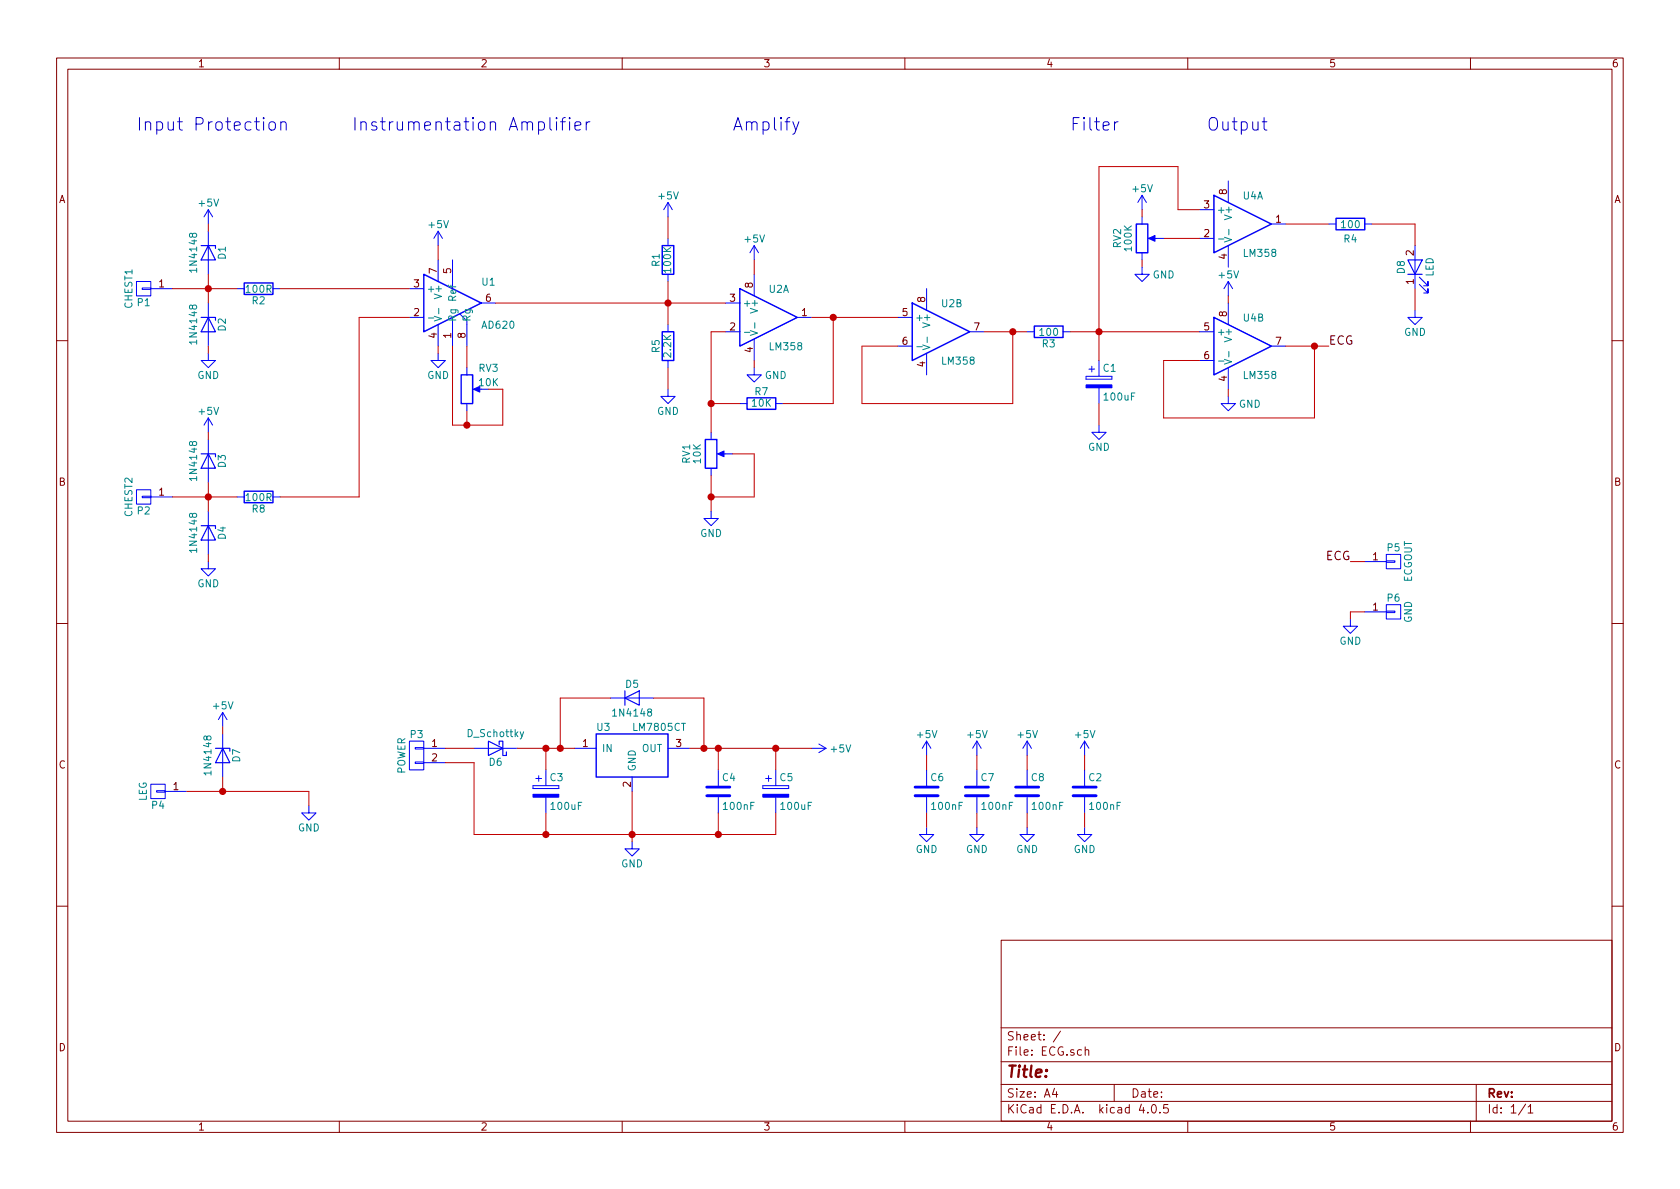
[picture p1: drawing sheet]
EESchema Schematic File Version 2
LIBS:ECG-rescue
LIBS:power
LIBS:device
LIBS:transistors
LIBS:conn
LIBS:linear
LIBS:regul
LIBS:74xx
LIBS:cmos4000
LIBS:adc-dac
LIBS:memory
LIBS:xilinx
LIBS:microcontrollers
LIBS:dsp
LIBS:microchip
LIBS:analog_switches
LIBS:motorola
LIBS:texas
LIBS:intel
LIBS:audio
LIBS:interface
LIBS:digital-audio
LIBS:philips
LIBS:display
LIBS:cypress
LIBS:siliconi
LIBS:opto
LIBS:atmel
LIBS:contrib
LIBS:valves
LIBS:ECG-cache
EELAYER 25 0
EELAYER END
$Descr A4 11693 8268
encoding utf-8
Sheet 1 1
Title ""
Date ""
Rev ""
Comp ""
Comment1 ""
Comment2 ""
Comment3 ""
Comment4 ""
$EndDescr
$Comp
L LM7805CT U3
U 1 1
P 4400 5250
F 0 "U3" H 4200 5450 50  0000 C CNN
F 1 "LM7805CT" H 4400 5450 50  0000 L CNN
F 2 "TO_SOT_Packages_THT:TO-220_Vertical" H 4400 5350 50  0001 C CIN
F 3 "" H 4400 5250 50  0000 C CNN
	1    4400 5250
	1    0    0    -1  
$EndComp
$Comp
L GND #PWR01
U 1 1
P 4400 5850
F 0 "#PWR01" H 4400 5600 50  0001 C CNN
F 1 "GND" H 4400 5700 50  0000 C CNN
F 2 "" H 4400 5850 50  0000 C CNN
F 3 "" H 4400 5850 50  0000 C CNN
	1    4400 5850
	1    0    0    -1  
$EndComp
$Comp
L C C4
U 1 1
P 5000 5500
F 0 "C4" H 5025 5600 50  0000 L CNN
F 1 "100nF" H 5025 5400 50  0000 L CNN
F 2 "Capacitors_THT:C_Disc_D4.3mm_W1.9mm_P5.00mm" H 5038 5350 50  0001 C CNN
F 3 "" H 5000 5500 50  0000 C CNN
	1    5000 5500
	1    0    0    -1  
$EndComp
$Comp
L CP C3
U 1 1
P 3800 5500
F 0 "C3" H 3825 5600 50  0000 L CNN
F 1 "100uF" H 3825 5400 50  0000 L CNN
F 2 "Capacitors_THT:CP_Radial_D6.3mm_P2.50mm" H 3838 5350 50  0001 C CNN
F 3 "" H 3800 5500 50  0000 C CNN
	1    3800 5500
	1    0    0    -1  
$EndComp
$Comp
L CP C5
U 1 1
P 5400 5500
F 0 "C5" H 5425 5600 50  0000 L CNN
F 1 "100uF" H 5425 5400 50  0000 L CNN
F 2 "Capacitors_THT:CP_Radial_D6.3mm_P2.50mm" H 5438 5350 50  0001 C CNN
F 3 "" H 5400 5500 50  0000 C CNN
	1    5400 5500
	1    0    0    -1  
$EndComp
$Comp
L D D5
U 1 1
P 4400 4850
F 0 "D5" H 4400 4950 50  0000 C CNN
F 1 "1N4148" H 4400 4750 50  0000 C CNN
F 2 "Diodes_THT:D_5W_P5.08mm_Vertical_KathodeUp" H 4400 4850 50  0001 C CNN
F 3 "" H 4400 4850 50  0000 C CNN
	1    4400 4850
	1    0    0    -1  
$EndComp
$Comp
L D_Schottky D6
U 1 1
P 3450 5200
F 0 "D6" H 3450 5300 50  0000 C CNN
F 1 "D_Schottky" H 3450 5100 50  0000 C CNN
F 2 "Diodes_THT:D_5W_P5.08mm_Vertical_KathodeUp" H 3450 5200 50  0001 C CNN
F 3 "" H 3450 5200 50  0000 C CNN
	1    3450 5200
	-1   0    0    1   
$EndComp
$Comp
L CONN_01X02 P3
U 1 1
P 2900 5250
F 0 "P3" H 2900 5400 50  0000 C CNN
F 1 "POWER" V 3000 5250 50  0000 C CNN
F 2 "Socket_Strips:Socket_Strip_Straight_1x02_Pitch2.54mm" H 2900 5250 50  0001 C CNN
F 3 "" H 2900 5250 50  0000 C CNN
	1    2900 5250
	-1   0    0    -1  
$EndComp
$Comp
L +5V #PWR02
U 1 1
P 5650 5200
F 0 "#PWR02" H 5650 5050 50  0001 C CNN
F 1 "+5V" V 5650 5400 50  0000 C CNN
F 2 "" H 5650 5200 50  0000 C CNN
F 3 "" H 5650 5200 50  0000 C CNN
	1    5650 5200
	0    1    1    0   
$EndComp
$Comp
L C C6
U 1 1
P 6450 5500
F 0 "C6" H 6475 5600 50  0000 L CNN
F 1 "100nF" H 6475 5400 50  0000 L CNN
F 2 "Capacitors_THT:C_Disc_D4.3mm_W1.9mm_P5.00mm" H 6488 5350 50  0001 C CNN
F 3 "" H 6450 5500 50  0000 C CNN
	1    6450 5500
	1    0    0    -1  
$EndComp
$Comp
L C C7
U 1 1
P 6800 5500
F 0 "C7" H 6825 5600 50  0000 L CNN
F 1 "100nF" H 6825 5400 50  0000 L CNN
F 2 "Capacitors_THT:C_Disc_D4.3mm_W1.9mm_P5.00mm" H 6838 5350 50  0001 C CNN
F 3 "" H 6800 5500 50  0000 C CNN
	1    6800 5500
	1    0    0    -1  
$EndComp
$Comp
L GND #PWR03
U 1 1
P 6450 5750
F 0 "#PWR03" H 6450 5500 50  0001 C CNN
F 1 "GND" H 6450 5600 50  0000 C CNN
F 2 "" H 6450 5750 50  0000 C CNN
F 3 "" H 6450 5750 50  0000 C CNN
	1    6450 5750
	1    0    0    -1  
$EndComp
$Comp
L GND #PWR04
U 1 1
P 6800 5750
F 0 "#PWR04" H 6800 5500 50  0001 C CNN
F 1 "GND" H 6800 5600 50  0000 C CNN
F 2 "" H 6800 5750 50  0000 C CNN
F 3 "" H 6800 5750 50  0000 C CNN
	1    6800 5750
	1    0    0    -1  
$EndComp
$Comp
L +5V #PWR05
U 1 1
P 6450 5250
F 0 "#PWR05" H 6450 5100 50  0001 C CNN
F 1 "+5V" H 6450 5400 50  0000 C CNN
F 2 "" H 6450 5250 50  0000 C CNN
F 3 "" H 6450 5250 50  0000 C CNN
	1    6450 5250
	1    0    0    -1  
$EndComp
$Comp
L +5V #PWR06
U 1 1
P 6800 5250
F 0 "#PWR06" H 6800 5100 50  0001 C CNN
F 1 "+5V" H 6800 5400 50  0000 C CNN
F 2 "" H 6800 5250 50  0000 C CNN
F 3 "" H 6800 5250 50  0000 C CNN
	1    6800 5250
	1    0    0    -1  
$EndComp
$Comp
L AD620-RESCUE-ECG U1
U 1 1
P 3150 2100
F 0 "U1" H 3350 2250 50  0000 L CNN
F 1 "AD620" H 3350 1950 50  0000 L CNN
F 2 "Housings_DIP:DIP-8_W7.62mm_LongPads" H 3150 2100 50  0001 C CNN
F 3 "" H 3150 2100 50  0000 C CNN
	1    3150 2100
	1    0    0    -1  
$EndComp
$Comp
L CONN_01X01 P1
U 1 1
P 1000 2000
F 0 "P1" H 1000 2100 50  0000 C CNN
F 1 "CHEST1" V 1100 2000 50  0000 C CNN
F 2 "Wire_Pads:SolderWirePad_single_1mmDrill" H 1000 2000 50  0001 C CNN
F 3 "" H 1000 2000 50  0000 C CNN
	1    1000 2000
	-1   0    0    1   
$EndComp
$Comp
L D_Zener D2
U 1 1
P 1450 2250
F 0 "D2" H 1450 2350 50  0000 C CNN
F 1 "1N4148" H 1450 2150 50  0000 C CNN
F 2 "Diodes_THT:D_5W_P5.08mm_Vertical_KathodeUp" H 1450 2250 50  0001 C CNN
F 3 "" H 1450 2250 50  0000 C CNN
	1    1450 2250
	0    1    1    0   
$EndComp
$Comp
L D_Zener D1
U 1 1
P 1450 1750
F 0 "D1" H 1450 1850 50  0000 C CNN
F 1 "1N4148" H 1450 1650 50  0000 C CNN
F 2 "Diodes_THT:D_5W_P5.08mm_Vertical_KathodeUp" H 1450 1750 50  0001 C CNN
F 3 "" H 1450 1750 50  0000 C CNN
	1    1450 1750
	0    1    1    0   
$EndComp
$Comp
L GND #PWR07
U 1 1
P 1450 2450
F 0 "#PWR07" H 1450 2200 50  0001 C CNN
F 1 "GND" H 1450 2300 50  0000 C CNN
F 2 "" H 1450 2450 50  0000 C CNN
F 3 "" H 1450 2450 50  0000 C CNN
	1    1450 2450
	1    0    0    -1  
$EndComp
$Comp
L +5V #PWR08
U 1 1
P 1450 1550
F 0 "#PWR08" H 1450 1400 50  0001 C CNN
F 1 "+5V" H 1450 1700 50  0000 C CNN
F 2 "" H 1450 1550 50  0000 C CNN
F 3 "" H 1450 1550 50  0000 C CNN
	1    1450 1550
	1    0    0    -1  
$EndComp
$Comp
L R R2
U 1 1
P 1800 2000
F 0 "R2" V 1880 2000 50  0000 C CNN
F 1 "100R" V 1800 2000 50  0000 C CNN
F 2 "Discret:R3-LARGE_PADS" V 1730 2000 50  0001 C CNN
F 3 "" H 1800 2000 50  0000 C CNN
	1    1800 2000
	0    1    1    0   
$EndComp
$Comp
L CONN_01X01 P2
U 1 1
P 1000 3450
F 0 "P2" H 1000 3550 50  0000 C CNN
F 1 "CHEST2" V 1100 3450 50  0000 C CNN
F 2 "Wire_Pads:SolderWirePad_single_1mmDrill" H 1000 3450 50  0001 C CNN
F 3 "" H 1000 3450 50  0000 C CNN
	1    1000 3450
	-1   0    0    1   
$EndComp
$Comp
L D_Zener D4
U 1 1
P 1450 3700
F 0 "D4" H 1450 3800 50  0000 C CNN
F 1 "1N4148" H 1450 3600 50  0000 C CNN
F 2 "Diodes_THT:D_5W_P5.08mm_Vertical_KathodeUp" H 1450 3700 50  0001 C CNN
F 3 "" H 1450 3700 50  0000 C CNN
	1    1450 3700
	0    1    1    0   
$EndComp
$Comp
L D_Zener D3
U 1 1
P 1450 3200
F 0 "D3" H 1450 3300 50  0000 C CNN
F 1 "1N4148" H 1450 3100 50  0000 C CNN
F 2 "Diodes_THT:D_5W_P5.08mm_Vertical_KathodeUp" H 1450 3200 50  0001 C CNN
F 3 "" H 1450 3200 50  0000 C CNN
	1    1450 3200
	0    1    1    0   
$EndComp
$Comp
L GND #PWR09
U 1 1
P 1450 3900
F 0 "#PWR09" H 1450 3650 50  0001 C CNN
F 1 "GND" H 1450 3750 50  0000 C CNN
F 2 "" H 1450 3900 50  0000 C CNN
F 3 "" H 1450 3900 50  0000 C CNN
	1    1450 3900
	1    0    0    -1  
$EndComp
$Comp
L +5V #PWR010
U 1 1
P 1450 3000
F 0 "#PWR010" H 1450 2850 50  0001 C CNN
F 1 "+5V" H 1450 3150 50  0000 C CNN
F 2 "" H 1450 3000 50  0000 C CNN
F 3 "" H 1450 3000 50  0000 C CNN
	1    1450 3000
	1    0    0    -1  
$EndComp
$Comp
L R R8
U 1 1
P 1800 3450
F 0 "R8" V 1880 3450 50  0000 C CNN
F 1 "100R" V 1800 3450 50  0000 C CNN
F 2 "Discret:R3-LARGE_PADS" V 1730 3450 50  0001 C CNN
F 3 "" H 1800 3450 50  0000 C CNN
	1    1800 3450
	0    1    1    0   
$EndComp
$Comp
L GND #PWR011
U 1 1
P 3050 2450
F 0 "#PWR011" H 3050 2200 50  0001 C CNN
F 1 "GND" H 3050 2300 50  0000 C CNN
F 2 "" H 3050 2450 50  0000 C CNN
F 3 "" H 3050 2450 50  0000 C CNN
	1    3050 2450
	1    0    0    -1  
$EndComp
$Comp
L +5V #PWR012
U 1 1
P 3050 1700
F 0 "#PWR012" H 3050 1550 50  0001 C CNN
F 1 "+5V" H 3050 1850 50  0000 C CNN
F 2 "" H 3050 1700 50  0000 C CNN
F 3 "" H 3050 1700 50  0000 C CNN
	1    3050 1700
	1    0    0    -1  
$EndComp
$Comp
L LM358 U2
U 1 1
P 5350 2200
F 0 "U2" H 5350 2400 50  0000 L CNN
F 1 "LM358" H 5350 2000 50  0000 L CNN
F 2 "Housings_DIP:DIP-8_W7.62mm_LongPads" H 5350 2200 50  0001 C CNN
F 3 "" H 5350 2200 50  0000 C CNN
	1    5350 2200
	1    0    0    -1  
$EndComp
$Comp
L LM358 U2
U 2 1
P 6550 2300
F 0 "U2" H 6550 2500 50  0000 L CNN
F 1 "LM358" H 6550 2100 50  0000 L CNN
F 2 "Housings_DIP:DIP-8_W7.62mm_LongPads" H 6550 2300 50  0001 C CNN
F 3 "" H 6550 2300 50  0000 C CNN
	2    6550 2300
	1    0    0    -1  
$EndComp
$Comp
L R R1
U 1 1
P 4650 1800
F 0 "R1" V 4730 1800 50  0000 C CNN
F 1 "100K" V 4650 1800 50  0000 C CNN
F 2 "Discret:R3-LARGE_PADS" V 4580 1800 50  0001 C CNN
F 3 "" H 4650 1800 50  0000 C CNN
	1    4650 1800
	-1   0    0    1   
$EndComp
$Comp
L R R5
U 1 1
P 4650 2400
F 0 "R5" V 4730 2400 50  0000 C CNN
F 1 "2.2K" V 4650 2400 50  0000 C CNN
F 2 "Discret:R3-LARGE_PADS" V 4580 2400 50  0001 C CNN
F 3 "" H 4650 2400 50  0000 C CNN
	1    4650 2400
	-1   0    0    1   
$EndComp
Wire Wire Line
	4400 5500 4400 5850
Wire Wire Line
	3800 5350 3800 5200
Wire Wire Line
	3600 5200 4000 5200
Wire Wire Line
	3800 5650 3800 5800
Wire Wire Line
	3300 5800 5400 5800
Connection ~ 4400 5800
Wire Wire Line
	5000 5800 5000 5650
Wire Wire Line
	5000 5200 5000 5350
Wire Wire Line
	4800 5200 5650 5200
Wire Wire Line
	5400 5800 5400 5650
Connection ~ 5000 5800
Wire Wire Line
	5400 5200 5400 5350
Connection ~ 5000 5200
Wire Wire Line
	4250 4850 3900 4850
Wire Wire Line
	3900 4850 3900 5200
Connection ~ 3900 5200
Wire Wire Line
	4550 4850 4900 4850
Wire Wire Line
	4900 4850 4900 5200
Connection ~ 4900 5200
Connection ~ 3800 5200
Wire Wire Line
	3100 5200 3300 5200
Wire Wire Line
	3100 5300 3300 5300
Wire Wire Line
	3300 5300 3300 5800
Connection ~ 3800 5800
Connection ~ 5400 5200
Wire Wire Line
	6450 5350 6450 5250
Wire Wire Line
	6450 5650 6450 5750
Wire Wire Line
	6800 5650 6800 5750
Wire Wire Line
	6800 5350 6800 5250
Wire Wire Line
	3150 2400 3150 2950
Wire Wire Line
	3150 2950 3500 2950
Wire Wire Line
	1200 2000 1650 2000
Wire Wire Line
	1450 1900 1450 2100
Connection ~ 1450 2000
Wire Wire Line
	1450 1550 1450 1600
Wire Wire Line
	1450 2400 1450 2450
Wire Wire Line
	1200 3450 1650 3450
Wire Wire Line
	1450 3350 1450 3550
Connection ~ 1450 3450
Wire Wire Line
	1450 3000 1450 3050
Wire Wire Line
	1450 3850 1450 3900
Wire Wire Line
	1950 3450 2500 3450
Wire Wire Line
	2500 3450 2500 2200
Wire Wire Line
	2500 2200 2850 2200
Wire Wire Line
	2850 2000 1950 2000
Wire Wire Line
	3050 2450 3050 2400
Wire Wire Line
	3050 1700 3050 1800
Wire Wire Line
	3250 2950 3250 2850
Wire Wire Line
	3250 2550 3250 2400
Wire Wire Line
	4650 1950 4650 2250
Connection ~ 4650 2100
$Comp
L GND #PWR013
U 1 1
P 4650 2700
F 0 "#PWR013" H 4650 2450 50  0001 C CNN
F 1 "GND" H 4650 2550 50  0000 C CNN
F 2 "" H 4650 2700 50  0000 C CNN
F 3 "" H 4650 2700 50  0000 C CNN
	1    4650 2700
	1    0    0    -1  
$EndComp
Wire Wire Line
	4650 2550 4650 2700
Wire Wire Line
	4650 1500 4650 1650
$Comp
L +5V #PWR014
U 1 1
P 4650 1500
F 0 "#PWR014" H 4650 1350 50  0001 C CNN
F 1 "+5V" H 4650 1650 50  0000 C CNN
F 2 "" H 4650 1500 50  0000 C CNN
F 3 "" H 4650 1500 50  0000 C CNN
	1    4650 1500
	1    0    0    -1  
$EndComp
$Comp
L R R7
U 1 1
P 5300 2800
F 0 "R7" V 5380 2800 50  0000 C CNN
F 1 "10K" V 5300 2800 50  0000 C CNN
F 2 "Discret:R3-LARGE_PADS" V 5230 2800 50  0001 C CNN
F 3 "" H 5300 2800 50  0000 C CNN
	1    5300 2800
	0    -1   -1   0   
$EndComp
$Comp
L POT RV1
U 1 1
P 4950 3150
F 0 "RV1" V 4775 3150 50  0000 C CNN
F 1 "10K" V 4850 3150 50  0000 C CNN
F 2 "Potentiometers:Potentiometer_Triwood_RM-065" H 4950 3150 50  0001 C CNN
F 3 "" H 4950 3150 50  0000 C CNN
	1    4950 3150
	1    0    0    -1  
$EndComp
Wire Wire Line
	5450 2800 5800 2800
Wire Wire Line
	5800 2800 5800 2200
Wire Wire Line
	5650 2200 6250 2200
Wire Wire Line
	5150 2800 4950 2800
Wire Wire Line
	4950 2300 4950 3000
Wire Wire Line
	4950 2300 5050 2300
Connection ~ 4950 2800
Wire Wire Line
	5100 3150 5250 3150
Wire Wire Line
	5250 3150 5250 3450
Wire Wire Line
	5250 3450 4950 3450
Wire Wire Line
	4950 3300 4950 3550
Connection ~ 4950 3450
$Comp
L GND #PWR015
U 1 1
P 4950 3550
F 0 "#PWR015" H 4950 3300 50  0001 C CNN
F 1 "GND" H 4950 3400 50  0000 C CNN
F 2 "" H 4950 3550 50  0000 C CNN
F 3 "" H 4950 3550 50  0000 C CNN
	1    4950 3550
	1    0    0    -1  
$EndComp
$Comp
L +5V #PWR016
U 1 1
P 5250 1800
F 0 "#PWR016" H 5250 1650 50  0001 C CNN
F 1 "+5V" H 5250 1950 50  0000 C CNN
F 2 "" H 5250 1800 50  0000 C CNN
F 3 "" H 5250 1800 50  0000 C CNN
	1    5250 1800
	1    0    0    -1  
$EndComp
Wire Wire Line
	5250 1800 5250 1900
$Comp
L GND #PWR017
U 1 1
P 5250 2550
F 0 "#PWR017" H 5250 2300 50  0001 C CNN
F 1 "GND" H 5400 2500 50  0000 C CNN
F 2 "" H 5250 2550 50  0000 C CNN
F 3 "" H 5250 2550 50  0000 C CNN
	1    5250 2550
	1    0    0    -1  
$EndComp
Wire Wire Line
	5250 2550 5250 2500
$Comp
L CONN_01X01 P4
U 1 1
P 1100 5500
F 0 "P4" H 1100 5600 50  0000 C CNN
F 1 "LEG" V 1200 5500 50  0000 C CNN
F 2 "Wire_Pads:SolderWirePad_single_1mmDrill" H 1100 5500 50  0001 C CNN
F 3 "" H 1100 5500 50  0000 C CNN
	1    1100 5500
	-1   0    0    1   
$EndComp
$Comp
L D_Zener D7
U 1 1
P 1550 5250
F 0 "D7" H 1550 5350 50  0000 C CNN
F 1 "1N4148" H 1550 5150 50  0000 C CNN
F 2 "Diodes_THT:D_5W_P5.08mm_Vertical_KathodeUp" H 1550 5250 50  0001 C CNN
F 3 "" H 1550 5250 50  0000 C CNN
	1    1550 5250
	0    1    1    0   
$EndComp
$Comp
L +5V #PWR018
U 1 1
P 1550 5050
F 0 "#PWR018" H 1550 4900 50  0001 C CNN
F 1 "+5V" H 1550 5200 50  0000 C CNN
F 2 "" H 1550 5050 50  0000 C CNN
F 3 "" H 1550 5050 50  0000 C CNN
	1    1550 5050
	1    0    0    -1  
$EndComp
Wire Wire Line
	1300 5500 2150 5500
Wire Wire Line
	1550 5050 1550 5100
$Comp
L GND #PWR019
U 1 1
P 2150 5600
F 0 "#PWR019" H 2150 5350 50  0001 C CNN
F 1 "GND" H 2150 5450 50  0000 C CNN
F 2 "" H 2150 5600 50  0000 C CNN
F 3 "" H 2150 5600 50  0000 C CNN
	1    2150 5600
	1    0    0    -1  
$EndComp
Wire Wire Line
	2150 5500 2150 5600
Wire Wire Line
	1550 5500 1550 5400
Connection ~ 1550 5500
Text Notes 2450 900  0    87   ~ 0
Instrumentation Amplifier
Text Notes 950  900  0    87   ~ 0
Input Protection
Text Notes 5100 900  0    87   ~ 0
Amplify
Connection ~ 5800 2200
Wire Wire Line
	6250 2400 6000 2400
Wire Wire Line
	6000 2400 6000 2800
Wire Wire Line
	6000 2800 7050 2800
Wire Wire Line
	7050 2800 7050 2300
Wire Wire Line
	6850 2300 7150 2300
Wire Wire Line
	3450 2100 5050 2100
$Comp
L C C8
U 1 1
P 7150 5500
F 0 "C8" H 7175 5600 50  0000 L CNN
F 1 "100nF" H 7175 5400 50  0000 L CNN
F 2 "Capacitors_THT:C_Disc_D4.3mm_W1.9mm_P5.00mm" H 7188 5350 50  0001 C CNN
F 3 "" H 7150 5500 50  0000 C CNN
	1    7150 5500
	1    0    0    -1  
$EndComp
$Comp
L GND #PWR020
U 1 1
P 7150 5750
F 0 "#PWR020" H 7150 5500 50  0001 C CNN
F 1 "GND" H 7150 5600 50  0000 C CNN
F 2 "" H 7150 5750 50  0000 C CNN
F 3 "" H 7150 5750 50  0000 C CNN
	1    7150 5750
	1    0    0    -1  
$EndComp
$Comp
L +5V #PWR021
U 1 1
P 7150 5250
F 0 "#PWR021" H 7150 5100 50  0001 C CNN
F 1 "+5V" H 7150 5400 50  0000 C CNN
F 2 "" H 7150 5250 50  0000 C CNN
F 3 "" H 7150 5250 50  0000 C CNN
	1    7150 5250
	1    0    0    -1  
$EndComp
Wire Wire Line
	7150 5650 7150 5750
Wire Wire Line
	7150 5350 7150 5250
$Comp
L R R3
U 1 1
P 7300 2300
F 0 "R3" V 7380 2300 50  0000 C CNN
F 1 "100" V 7300 2300 50  0000 C CNN
F 2 "Discret:R3-LARGE_PADS" V 7230 2300 50  0001 C CNN
F 3 "" H 7300 2300 50  0000 C CNN
	1    7300 2300
	0    1    1    0   
$EndComp
Connection ~ 7050 2300
$Comp
L CP C1
U 1 1
P 7650 2650
F 0 "C1" H 7675 2750 50  0000 L CNN
F 1 "100uF" H 7675 2550 50  0000 L CNN
F 2 "Capacitors_THT:CP_Radial_D8.0mm_P3.50mm" H 7688 2500 50  0001 C CNN
F 3 "" H 7650 2650 50  0000 C CNN
	1    7650 2650
	1    0    0    -1  
$EndComp
$Comp
L GND #PWR022
U 1 1
P 7650 2950
F 0 "#PWR022" H 7650 2700 50  0001 C CNN
F 1 "GND" H 7650 2800 50  0000 C CNN
F 2 "" H 7650 2950 50  0000 C CNN
F 3 "" H 7650 2950 50  0000 C CNN
	1    7650 2950
	1    0    0    -1  
$EndComp
Wire Wire Line
	7650 2950 7650 2800
Wire Wire Line
	7650 1150 7650 2500
Wire Wire Line
	7450 2300 8350 2300
Connection ~ 7650 2300
$Comp
L LM358 U4
U 2 1
P 8650 2400
F 0 "U4" H 8650 2600 50  0000 L CNN
F 1 "LM358" H 8650 2200 50  0000 L CNN
F 2 "Housings_DIP:DIP-8_W7.62mm_LongPads" H 8650 2400 50  0001 C CNN
F 3 "" H 8650 2400 50  0000 C CNN
	2    8650 2400
	1    0    0    -1  
$EndComp
Wire Wire Line
	8350 2500 8100 2500
Wire Wire Line
	8100 2500 8100 2900
Wire Wire Line
	8100 2900 9150 2900
Wire Wire Line
	9150 2900 9150 2400
Wire Wire Line
	8950 2400 9250 2400
Connection ~ 9150 2400
$Comp
L LM358 U4
U 1 1
P 8650 1550
F 0 "U4" H 8650 1750 50  0000 L CNN
F 1 "LM358" H 8650 1350 50  0000 L CNN
F 2 "Housings_DIP:DIP-8_W7.62mm_LongPads" H 8650 1550 50  0001 C CNN
F 3 "" H 8650 1550 50  0000 C CNN
	1    8650 1550
	1    0    0    -1  
$EndComp
Wire Wire Line
	8350 1650 8100 1650
Wire Wire Line
	8950 1550 9250 1550
$Comp
L POT RV2
U 1 1
P 7950 1650
F 0 "RV2" V 7775 1650 50  0000 C CNN
F 1 "100K" V 7850 1650 50  0000 C CNN
F 2 "Potentiometers:Potentiometer_Alps_RK163_Single_Vertical" H 7950 1650 50  0001 C CNN
F 3 "" H 7950 1650 50  0000 C CNN
	1    7950 1650
	1    0    0    -1  
$EndComp
$Comp
L R R4
U 1 1
P 9400 1550
F 0 "R4" V 9500 1550 50  0000 C CNN
F 1 "100" V 9400 1550 50  0000 C CNN
F 2 "Discret:R3-LARGE_PADS" V 9330 1550 50  0001 C CNN
F 3 "" H 9400 1550 50  0000 C CNN
	1    9400 1550
	0    1    1    0   
$EndComp
$Comp
L LED D8
U 1 1
P 9850 1850
F 0 "D8" H 9850 1950 50  0000 C CNN
F 1 "LED" H 9850 1750 50  0000 C CNN
F 2 "LEDs:LED_D3.0mm" H 9850 1850 50  0001 C CNN
F 3 "" H 9850 1850 50  0000 C CNN
	1    9850 1850
	0    -1   -1   0   
$EndComp
Wire Wire Line
	9850 1700 9850 1550
Wire Wire Line
	9850 1550 9550 1550
$Comp
L GND #PWR023
U 1 1
P 9850 2150
F 0 "#PWR023" H 9850 1900 50  0001 C CNN
F 1 "GND" H 9850 2000 50  0000 C CNN
F 2 "" H 9850 2150 50  0000 C CNN
F 3 "" H 9850 2150 50  0000 C CNN
	1    9850 2150
	1    0    0    -1  
$EndComp
Wire Wire Line
	9850 2150 9850 2000
Text Label 9250 2400 0    59   ~ 0
ECG
$Comp
L GND #PWR024
U 1 1
P 8550 2750
F 0 "#PWR024" H 8550 2500 50  0001 C CNN
F 1 "GND" H 8700 2700 50  0000 C CNN
F 2 "" H 8550 2750 50  0000 C CNN
F 3 "" H 8550 2750 50  0000 C CNN
	1    8550 2750
	1    0    0    -1  
$EndComp
$Comp
L +5V #PWR025
U 1 1
P 8550 2050
F 0 "#PWR025" H 8550 1900 50  0001 C CNN
F 1 "+5V" H 8550 2200 50  0000 C CNN
F 2 "" H 8550 2050 50  0000 C CNN
F 3 "" H 8550 2050 50  0000 C CNN
	1    8550 2050
	1    0    0    -1  
$EndComp
Wire Wire Line
	8550 2100 8550 2050
Wire Wire Line
	8550 2750 8550 2700
$Comp
L +5V #PWR026
U 1 1
P 7950 1450
F 0 "#PWR026" H 7950 1300 50  0001 C CNN
F 1 "+5V" H 7950 1600 50  0000 C CNN
F 2 "" H 7950 1450 50  0000 C CNN
F 3 "" H 7950 1450 50  0000 C CNN
	1    7950 1450
	1    0    0    -1  
$EndComp
Wire Wire Line
	7950 1500 7950 1450
Wire Wire Line
	7950 1850 7950 1800
$Comp
L GND #PWR027
U 1 1
P 7950 1850
F 0 "#PWR027" H 7950 1600 50  0001 C CNN
F 1 "GND" H 8100 1800 50  0000 C CNN
F 2 "" H 7950 1850 50  0000 C CNN
F 3 "" H 7950 1850 50  0000 C CNN
	1    7950 1850
	1    0    0    -1  
$EndComp
Wire Wire Line
	7650 1150 8200 1150
Wire Wire Line
	8200 1150 8200 1450
Wire Wire Line
	8200 1450 8350 1450
$Comp
L C C2
U 1 1
P 7550 5500
F 0 "C2" H 7575 5600 50  0000 L CNN
F 1 "100nF" H 7575 5400 50  0000 L CNN
F 2 "Capacitors_THT:C_Disc_D4.3mm_W1.9mm_P5.00mm" H 7588 5350 50  0001 C CNN
F 3 "" H 7550 5500 50  0000 C CNN
	1    7550 5500
	1    0    0    -1  
$EndComp
$Comp
L GND #PWR028
U 1 1
P 7550 5750
F 0 "#PWR028" H 7550 5500 50  0001 C CNN
F 1 "GND" H 7550 5600 50  0000 C CNN
F 2 "" H 7550 5750 50  0000 C CNN
F 3 "" H 7550 5750 50  0000 C CNN
	1    7550 5750
	1    0    0    -1  
$EndComp
$Comp
L +5V #PWR029
U 1 1
P 7550 5250
F 0 "#PWR029" H 7550 5100 50  0001 C CNN
F 1 "+5V" H 7550 5400 50  0000 C CNN
F 2 "" H 7550 5250 50  0000 C CNN
F 3 "" H 7550 5250 50  0000 C CNN
	1    7550 5250
	1    0    0    -1  
$EndComp
Wire Wire Line
	7550 5650 7550 5750
Wire Wire Line
	7550 5350 7550 5250
Text Notes 7450 900  0    87   ~ 0
Filter
Text Notes 8400 900  0    87   ~ 0
Output
$Comp
L CONN_01X01 P5
U 1 1
P 9700 3900
F 0 "P5" H 9700 4000 50  0000 C CNN
F 1 "ECGOUT" V 9800 3900 50  0000 C CNN
F 2 "Wire_Pads:SolderWirePad_single_1mmDrill" H 9700 3900 50  0001 C CNN
F 3 "" H 9700 3900 50  0000 C CNN
	1    9700 3900
	1    0    0    -1  
$EndComp
$Comp
L CONN_01X01 P6
U 1 1
P 9700 4250
F 0 "P6" H 9700 4350 50  0000 C CNN
F 1 "GND" V 9800 4250 50  0000 C CNN
F 2 "Wire_Pads:SolderWirePad_single_1mmDrill" H 9700 4250 50  0001 C CNN
F 3 "" H 9700 4250 50  0000 C CNN
	1    9700 4250
	1    0    0    -1  
$EndComp
$Comp
L GND #PWR030
U 1 1
P 9400 4300
F 0 "#PWR030" H 9400 4050 50  0001 C CNN
F 1 "GND" H 9400 4150 50  0000 C CNN
F 2 "" H 9400 4300 50  0000 C CNN
F 3 "" H 9400 4300 50  0000 C CNN
	1    9400 4300
	1    0    0    -1  
$EndComp
Wire Wire Line
	9400 4300 9400 4250
Wire Wire Line
	9400 4250 9500 4250
$Comp
L POT RV3
U 1 1
P 3250 2700
F 0 "RV3" H 3400 2850 50  0000 C CNN
F 1 "10K" H 3400 2750 50  0000 C CNN
F 2 "Potentiometers:Potentiometer_Triwood_RM-065" H 3250 2700 50  0001 C CNN
F 3 "" H 3250 2700 50  0000 C CNN
	1    3250 2700
	1    0    0    -1  
$EndComp
Wire Wire Line
	3400 2700 3500 2700
Wire Wire Line
	3500 2700 3500 2950
Connection ~ 3250 2950
Wire Wire Line
	9400 3900 9500 3900
Text Label 9400 3900 2    59   ~ 0
ECG
$EndSCHEMATC
